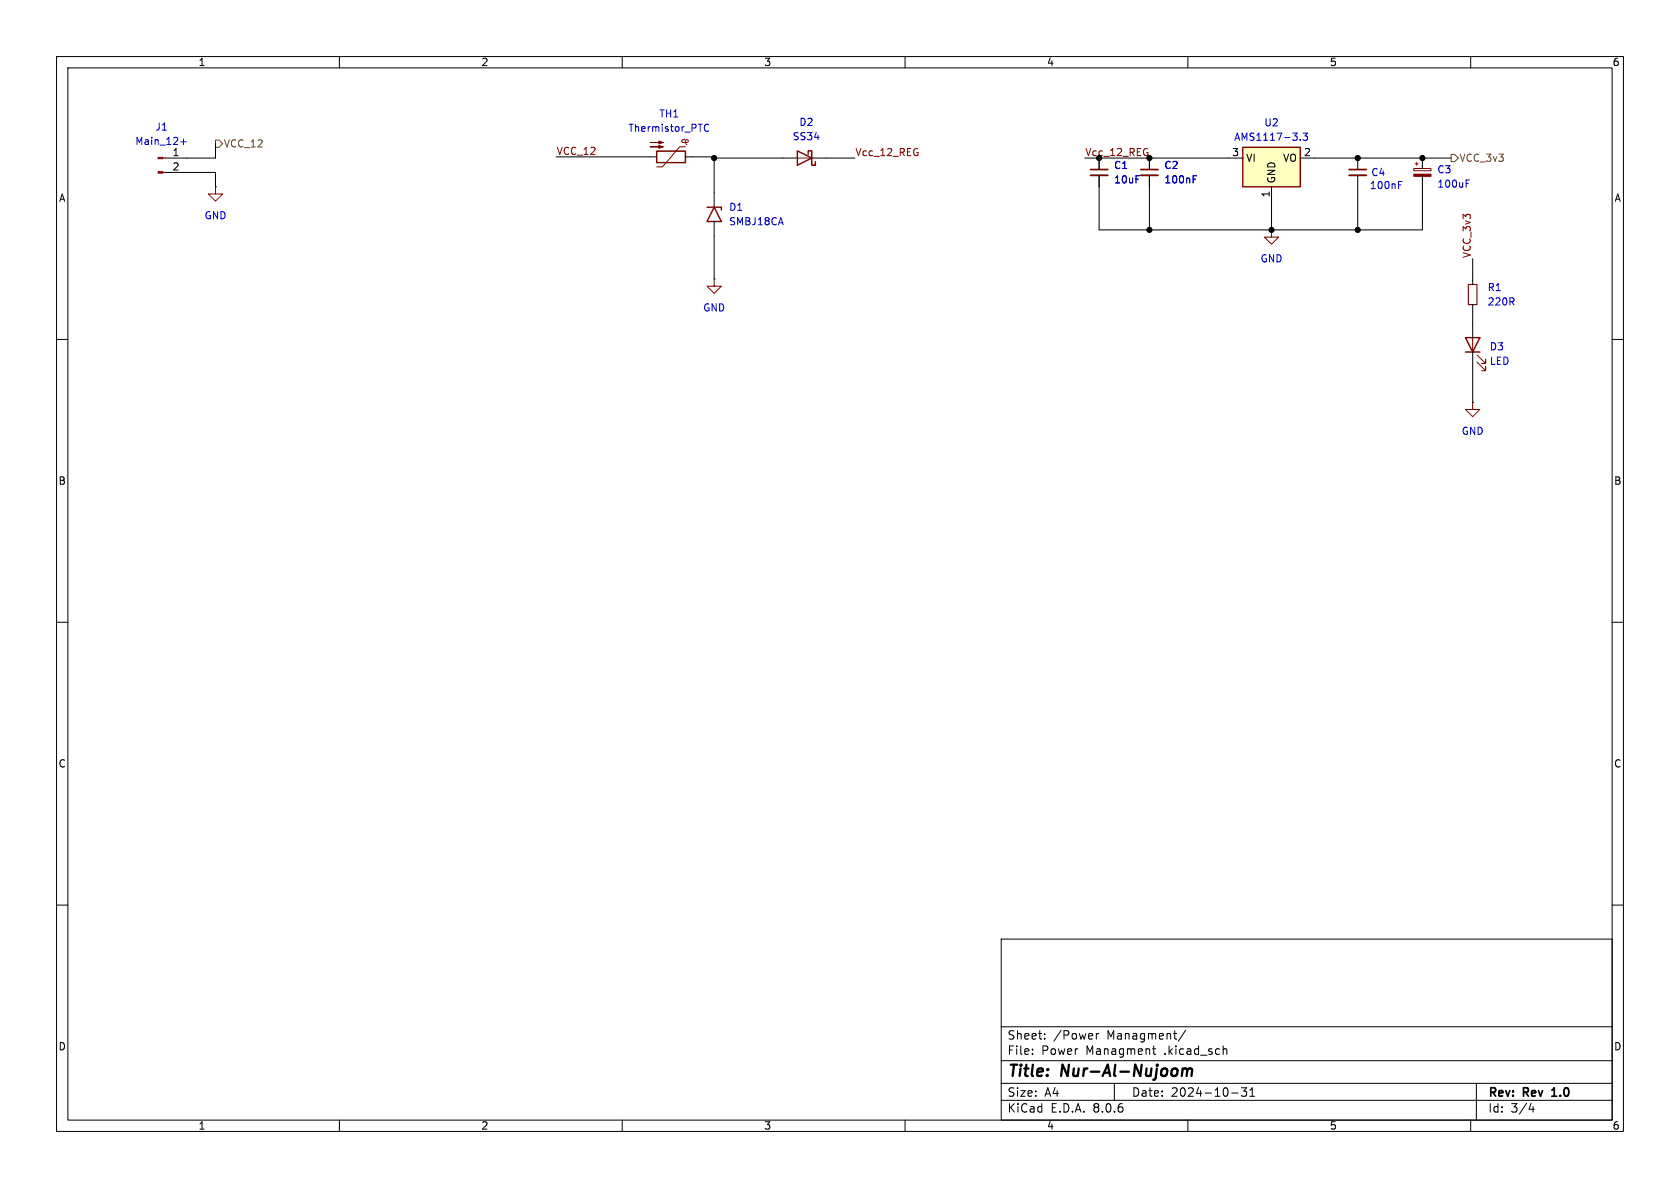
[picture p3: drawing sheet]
<svg xmlns="http://www.w3.org/2000/svg" width="297mm" height="210mm" viewBox="0 0 297 210" stroke-linecap="round" stroke-linejoin="round" font-family="sans-serif">
<g fill="none" stroke="#000" stroke-width=".18">
<path d="M10 10h277v190h-277zM12 12h273v186h-273zM60 10v2M110 10v2M160 10v2M210 10v2M260 10v2M38.1 33h.1M114.8 27.7h1.3M121.2 27.7h1.2M126.3 34.1v2.5M126.3 39.2v2.5"/>
<path d="M194.3 27.9v2.1M194.3 31v2M240 27.9v2.1M240 31v2M251.5 27.9v1.9M251.5 31.2v1.8M10 60h2M260.3 49.5v.8M260.3 53.8v.8M260.3 57.2v2.5M285 60h2M260.3 71.1h.1"/>
<path d="M260.3 62.2v2.6M10 110h2M285 110h2M10 160h2M285 160h2M177 166h108v32h-108zM60 198v2M110 198v2M160 198v2M177 194.5h108M177 191.5h108M177 187.5h108"/>
<path d="M177 181.5h108M182.5 186.3v.1M182.5 185.5v.1M184.7 183.6v.1M184.7 182.8v.1M193.8 182.7v1M194.2 182.7l-.2 .1-.2 .2M197 191.5v3M203.7 185.4h.6M204 184.9v1.3l.3 .2M209.6 182.1l-1.3 2M210 198v2"/>
<path d="M216.3 185.5h.5l.1 .9M217.7 193.2h1.2M219.5 192.3h.9l-.5 .6 .4 .1v.7l-.2 .1h-.4l-.2-.1M221 193.8h.8M221 192.7l.4-.4v1.5M260 198v2M261 191.5v6.5M270.7 195l-.4 1.1h.9M271 195.6v1"/>
</g>
<path d="M274.3 193.8h.9M274.5 192.6l-.2 .1" fill="none" stroke="#000" stroke-width=".3"/>
<path d="M209.1 189.1a.49 .49 0 0 1 .8 .1M209.1 188.9l-.2 1.3M209.9 189.2a.5 .5 0 0 1 .8-.2l-.1 1.2M209.9 189.2l-.1 1" fill="none" stroke="#000" stroke-width=".4"/>
<path d="M38.1 33v1.3h1.3l-1.3 1.3-1.3-1.3h1.3M121 24.6l-.4 .2v.3l1 .1 .1-.3-.3-.2M121.2 26h-1l-3.1 3.5h-1M121.4 24.7l-.2 .1v.3l.2 .5M249.9 29.8h3.1v.4h-3.1zM250.2 29h.5M250.4 28.7v.5M260.3 59.7v2.5M260.3 71.1v1.3h1.3l-1.3 1.3-1.2-1.3h1.2M261.1 64l1.5 1.5v-.7v.7h-.7M261.1 62.7l1.5 1.6v-.8v.8h-.7" fill="none" stroke="#840000" stroke-width=".18"/>
<path d="M116.1 26.7h5.1v2h-5.1zM125 36.6h2.5v.5M126.3 36.6l1.2 2.6h-2.5zM259.1 59.7h2.5l-1.3 2.5zM259.1 62.2h2.5" fill="none" stroke="#840000" stroke-width=".25"/>
<g fill="#840000" stroke="#840000" stroke-width=".18">
<path d="M115 25.2h2.2l-.7 .2v-.5l.7 .3z"/>
<path d="M115 26h2.2l-.7 .2v-.5l.7 .3z"/>
<path d="M249.9 30.8h3.1v.4h-3.1z"/>
</g>
<path d="M125.3 22.1a.6 .6 0 0 0-.8 .4 .6 .6 0 0 0 .6 .7l.2-.1M247.3 32.7h.4M247.3 32.1h.6M259.2 32.4h.4M259.2 31.8h.6" fill="none" stroke="#0000c2" stroke-width=".18"/>
<path d="M259.6 50.3h1.5v3.5h-1.5z" fill="none" stroke="#840000" stroke-width=".2"/>
<path d="M192.8 31h3M238.5 31h3.1" fill="none" stroke="#840000" stroke-width=".33"/>
<path d="M192.8 30h3M238.5 30h3.1" fill="none" stroke="#840000" stroke-width=".3"/>
<path d="M219.7 26h10.2v7h-10.2z" fill="#ffffc2"/>
<path d="M141 26.7l2.5 1.2-2.5 1.3zM142.9 27.3v-.6h.6v2.5h.6v-.6M219.7 26h10.2v7h-10.2z" fill="none" stroke="#840000" stroke-width=".25"/>
<g fill="none" stroke="#000" stroke-width=".18">
<path d="M29.2 30.5h8.9v2.5M38.1 25.4v2.5h-8.9M98.3 27.7h16.5M122.4 27.7h3.9v6.4M126.3 27.9h14.7M143.5 27.9h7.6M194.3 31v9.6h57.2v-7.6M203.2 27.9v2.1M203.2 31v9.6M219.7 27.9h-25.4v2.1M224.8 33v7.6M229.9 27.9h26.6"/>
<path d="M240 33v7.6M126.3 49.3h.1M126.3 41.7v7.6M224.8 40.6h.1M260.3 45.7v3.8M260.3 54.6v2.6M260.3 64.8v6.3"/>
</g>
<path d="M32 25.1h.9M32.4 24.6v.9M210.9 31.7h.5M210.9 31.1h.6M229.9 24.7v.1M230.4 23.5h.7l-.4 .5 .4 .1v.6l-.2 .1-.5-.1" fill="none" stroke="#0000c2" stroke-width=".18"/>
<path d="M28.8 27.9h.4M28.8 30.5h.4M141 27.9h2.5M126.3 49.3v1.3h1.2l-1.2 1.3-1.3-1.3h1.3M224.8 40.6v1.3h1.3l-1.3 1.3-1.3-1.3h1.3" fill="none" stroke="#840000" stroke-width=".18"/>
<g fill="#840000" stroke="#840000" stroke-width=".18">
<path d="M27.9 30.4h.9v.2h-.9z"/>
<path d="M27.9 27.8h.9v.3h-.9z"/>
</g>
<path d="M201.7 31h3" fill="none" stroke="#840000" stroke-width=".33"/>
<path d="M201.7 30h3" fill="none" stroke="#840000" stroke-width=".3"/>
<path d="M38.1 24.8h.6l.7 .6-.7 .6h-.6zM256.5 27.3h.7l.6 .6-.6 .7h-.7z" fill="none" stroke="#725600" stroke-width=".18"/>
<g fill="#000" stroke="#000" stroke-width=".18">
<circle cx="126.3" cy="27.9" r=".46"/>
<circle cx="203.2" cy="27.9" r=".46"/>
<circle cx="240" cy="27.9" r=".46"/>
<circle cx="251.5" cy="27.9" r=".46"/>
<circle cx="203.2" cy="40.6" r=".46"/>
<circle cx="224.8" cy="40.6" r=".46"/>
<circle cx="240" cy="40.6" r=".46"/>
</g>
<g font-size="2.8">
<text x="178" y="190.9">Title:</text>
<text x="187.7" y="190.9">Nur-Al-Nujoom</text>
</g>
<g font-size="2.1">
<text x="178" y="184">Sheet:</text>
<text x="186.2" y="184">/Power</text>
<text x="195.7" y="184">Managment/</text>
<text x="178" y="186.7">File:</text>
<text x="184.1" y="186.7">Power</text>
<text x="192" y="186.7">Managment</text>
<text x="206" y="186.7">.kicad_sch</text>
<text x="178" y="196.9">KiCad</text>
<text x="178" y="194.1">Size:</text>
<text x="184.7" y="194.1">A4</text>
<text x="185.7" y="196.9">E.D.A.</text>
<text x="193.3" y="196.9">8.0.6</text>
<text x="200" y="194.1">Date:</text>
<text x="207" y="194.1">2024-10-31</text>
<text x="263" y="194.3">Rev:</text>
<text x="263" y="196.9">Id:</text>
<text x="267.1" y="196.9">3/4</text>
<text x="269.4" y="194.3">Rev</text>
<text x="275.1" y="194.3">1.0</text>
</g>
<g font-size="1.8">
<text x="35" y="11.9">1</text>
<text x="85" y="11.9">2</text>
<text x="135" y="11.9">3</text>
<text x="185" y="11.9">4</text>
<text x="235" y="11.9">5</text>
<text x="285" y="11.9">6</text>
<text x="30.4" y="27.7">1</text>
<text x="191.8" y="27.7">Vcc_12_REG</text>
<text x="217.7" y="27.7">3</text>
<text x="220.2" y="28.8">VI</text>
<text x="226.7" y="28.8">VO</text>
<text x="230.4" y="27.7">2</text>
<text x="10.3" y="35.9">A</text>
<text x="30.4" y="30.2">2</text>
<text x="224.5" y="35" transform="rotate(-90 224.5 35)">1</text>
<text x="225.7" y="32.5" transform="rotate(-90 225.7 32.5)">GND</text>
<text x="285.3" y="35.9">A</text>
<text x="10.3" y="85.9">B</text>
<text x="285.3" y="85.9">B</text>
<text x="10.3" y="135.9">C</text>
<text x="285.3" y="135.9">C</text>
<text x="10.3" y="185.9">D</text>
<text x="285.3" y="185.9">D</text>
<text x="35" y="199.9">1</text>
<text x="85" y="199.9">2</text>
<text x="135" y="199.9">3</text>
<text x="185" y="199.9">4</text>
<text x="235" y="199.9">5</text>
<text x="285" y="199.9">6</text>
</g>
<g font-size="1.8" fill="#0000c2">
<text x="27.4" y="23.3">J1</text>
<text x="111" y="23.5">Thermistor_PTC</text>
<text x="116.5" y="21">TH1</text>
<text x="141.2" y="22.5">D2</text>
<text x="223.4" y="22.5">U2</text>
<text x="23.8" y="25.8">Main_12+</text>
<text x="140" y="25">SS34</text>
<text x="218.1" y="25.1">AMS1117-3.3</text>
<text x="196.9" y="30.1">C1</text>
<text x="196.9" y="32.6">10uF</text>
<text x="205.7" y="30.1">C2</text>
<text x="205.7" y="32.6">100nF</text>
<text x="242.1" y="33.6">100nF</text>
<text x="242.3" y="31.3">C4</text>
<text x="254" y="30.8">C3</text>
<text x="254" y="33.4">100uF</text>
<text x="36.1" y="39">GND</text>
<text x="128.8" y="37.5">D1</text>
<text x="128.8" y="40">SMBJ18CA</text>
<text x="222.8" y="46.6">GND</text>
<text x="262.9" y="51.7">R1</text>
<text x="124.2" y="55.3">GND</text>
<text x="262.9" y="54.2">220R</text>
<text x="263.3" y="62.1">D3</text>
<text x="263.3" y="64.7">LED</text>
<text x="258.3" y="77.1">GND</text>
</g>
<g font-size="1.8" fill="#725600">
<text x="39.5" y="26.3">VCC_12</text>
<text x="257.9" y="28.8">VCC_3v3</text>
</g>
<g font-size="1.8" fill="#840000">
<text x="98.3" y="27.5">VCC_12</text>
<text x="151.1" y="27.7">Vcc_12_REG</text>
<text x="260.1" y="45.7" transform="rotate(-90 260.1 45.7)">VCC_3v3</text>
</g>
</svg>
